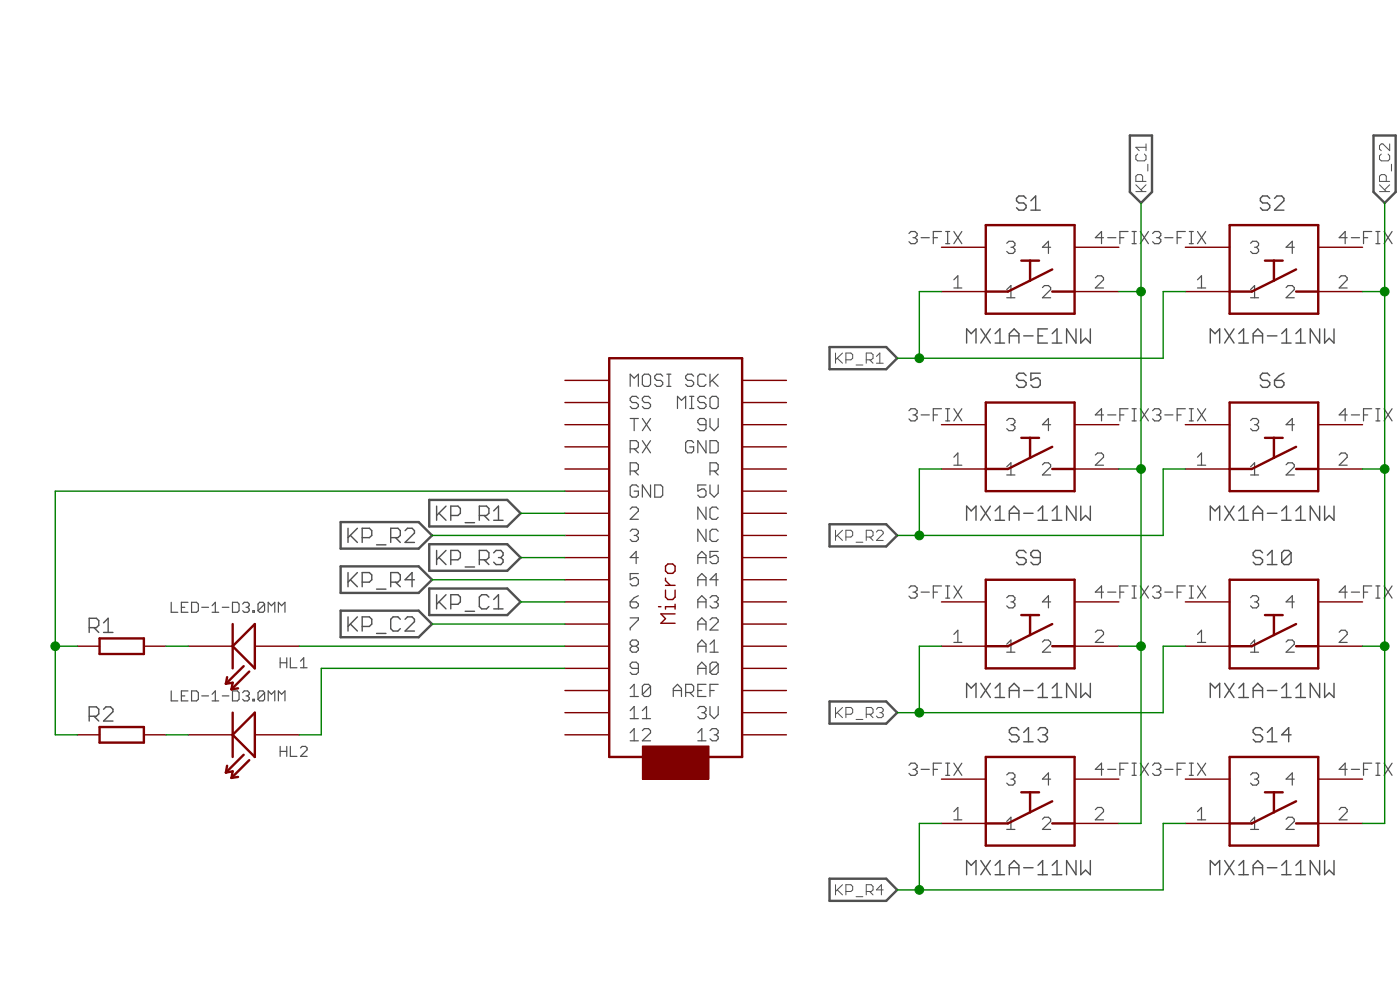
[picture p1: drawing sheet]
<?xml version="1.0" encoding="utf-8"?>
<!DOCTYPE eagle SYSTEM "eagle.dtd">
<eagle version="9.0.1">
<drawing>
<settings>
<setting alwaysvectorfont="yes"/>
<setting verticaltext="up"/>
</settings>
<grid distance="0.1" unitdist="inch" unit="inch" style="lines" multiple="1" display="no" altdistance="0.01" altunitdist="inch" altunit="inch"/>
<schematic xreflabel="%F%N/%S.%C%R" xrefpart="/%S.%C%R">
<libraries>
<library name="adafruit">
<symbols>
<symbol name="ARDUINOMICRO">
<pin name="12" x="-20.32" y="12.7" visible="pin" length="middle" rot="R270"/>
<pin name="11" x="-17.78" y="12.7" visible="pin" length="middle" rot="R270"/>
<pin name="10" x="-15.24" y="12.7" visible="pin" length="middle" rot="R270"/>
<pin name="9" x="-12.7" y="12.7" visible="pin" length="middle" rot="R270"/>
<pin name="8" x="-10.16" y="12.7" visible="pin" length="middle" rot="R270"/>
<pin name="7" x="-7.62" y="12.7" visible="pin" length="middle" rot="R270"/>
<pin name="6" x="-5.08" y="12.7" visible="pin" length="middle" rot="R270"/>
<pin name="5" x="-2.54" y="12.7" visible="pin" length="middle" rot="R270"/>
<pin name="4" x="0" y="12.7" visible="pin" length="middle" rot="R270"/>
<pin name="3" x="2.54" y="12.7" visible="pin" length="middle" rot="R270"/>
<pin name="2" x="5.08" y="12.7" visible="pin" length="middle" rot="R270"/>
<pin name="GND@1" x="7.62" y="12.7" visible="pin" length="middle" rot="R270"/>
<pin name="R@2" x="10.16" y="12.7" visible="pin" length="middle" rot="R270"/>
<pin name="RX" x="12.7" y="12.7" visible="pin" length="middle" rot="R270"/>
<pin name="TX" x="15.24" y="12.7" visible="pin" length="middle" rot="R270"/>
<pin name="SS" x="17.78" y="12.7" visible="pin" length="middle" rot="R270"/>
<pin name="MOSI" x="20.32" y="12.7" visible="pin" length="middle" rot="R270"/>
<pin name="SCK" x="20.32" y="-12.7" visible="pin" length="middle" rot="R90"/>
<pin name="MISO" x="17.78" y="-12.7" visible="pin" length="middle" rot="R90"/>
<pin name="9V" x="15.24" y="-12.7" visible="pin" length="middle" rot="R90"/>
<pin name="GND" x="12.7" y="-12.7" visible="pin" length="middle" rot="R90"/>
<pin name="R@1" x="10.16" y="-12.7" visible="pin" length="middle" rot="R90"/>
<pin name="5V" x="7.62" y="-12.7" visible="pin" length="middle" rot="R90"/>
<pin name="NC@1" x="5.08" y="-12.7" visible="pin" length="middle" rot="R90"/>
<pin name="NC@2" x="2.54" y="-12.7" visible="pin" length="middle" rot="R90"/>
<pin name="A5" x="0" y="-12.7" visible="pin" length="middle" rot="R90"/>
<pin name="A4" x="-2.54" y="-12.7" visible="pin" length="middle" rot="R90"/>
<pin name="A3" x="-5.08" y="-12.7" visible="pin" length="middle" rot="R90"/>
<pin name="A2" x="-7.62" y="-12.7" visible="pin" length="middle" rot="R90"/>
<pin name="A1" x="-10.16" y="-12.7" visible="pin" length="middle" rot="R90"/>
<pin name="A0" x="-12.7" y="-12.7" visible="pin" length="middle" rot="R90"/>
<pin name="AREF" x="-15.24" y="-12.7" visible="pin" length="middle" rot="R90"/>
<pin name="3V" x="-17.78" y="-12.7" visible="pin" length="middle" rot="R90"/>
<pin name="13" x="-20.32" y="-12.7" visible="pin" length="middle" rot="R90"/>
<wire x1="-22.86" y1="7.62" x2="22.86" y2="7.62" width="0.254" layer="94"/>
<wire x1="22.86" y1="7.62" x2="22.86" y2="-7.62" width="0.254" layer="94"/>
<wire x1="22.86" y1="-7.62" x2="-22.86" y2="-7.62" width="0.254" layer="94"/>
<wire x1="-22.86" y1="-7.62" x2="-22.86" y2="7.62" width="0.254" layer="94"/>
<rectangle x1="-25.4" y1="-3.81" x2="-21.59" y2="3.81" layer="94"/>
<text x="-7.62" y="0" size="1.778" layer="94">Micro</text>
</symbol>
</symbols>
<devicesets>
<deviceset name="ARDUINOMICRO">
<gates>
<gate name="G$1" symbol="ARDUINOMICRO" x="0" y="0"/>
</gates>
<devices>
<device name="" package="ARDUINOMICRO">
<connects>
<connect gate="G$1" pin="10" pad="P$3"/>
<connect gate="G$1" pin="11" pad="P$2"/>
<connect gate="G$1" pin="12" pad="P$1"/>
<connect gate="G$1" pin="13" pad="P$34"/>
<connect gate="G$1" pin="2" pad="P$11"/>
<connect gate="G$1" pin="3" pad="P$10"/>
<connect gate="G$1" pin="3V" pad="P$33"/>
<connect gate="G$1" pin="4" pad="P$9"/>
<connect gate="G$1" pin="5" pad="P$8"/>
<connect gate="G$1" pin="5V" pad="P$23"/>
<connect gate="G$1" pin="6" pad="P$7"/>
<connect gate="G$1" pin="7" pad="P$6"/>
<connect gate="G$1" pin="8" pad="P$5"/>
<connect gate="G$1" pin="9" pad="P$4"/>
<connect gate="G$1" pin="9V" pad="P$20"/>
<connect gate="G$1" pin="A0" pad="P$31"/>
<connect gate="G$1" pin="A1" pad="P$30"/>
<connect gate="G$1" pin="A2" pad="P$29"/>
<connect gate="G$1" pin="A3" pad="P$28"/>
<connect gate="G$1" pin="A4" pad="P$27"/>
<connect gate="G$1" pin="A5" pad="P$26"/>
<connect gate="G$1" pin="AREF" pad="P$32"/>
<connect gate="G$1" pin="GND" pad="P$12"/>
<connect gate="G$1" pin="GND@1" pad="P$21"/>
<connect gate="G$1" pin="MISO" pad="P$19"/>
<connect gate="G$1" pin="MOSI" pad="P$17"/>
<connect gate="G$1" pin="NC@1" pad="P$24"/>
<connect gate="G$1" pin="NC@2" pad="P$25"/>
<connect gate="G$1" pin="R@1" pad="P$13"/>
<connect gate="G$1" pin="R@2" pad="P$22"/>
<connect gate="G$1" pin="RX" pad="P$14"/>
<connect gate="G$1" pin="SCK" pad="P$18"/>
<connect gate="G$1" pin="SS" pad="P$16"/>
<connect gate="G$1" pin="TX" pad="P$15"/>
</connects>
<technologies>
<technology name=""/>
</technologies>
</device>
</devices>
</deviceset>
</devicesets>
</library>
<library name="SamacSys_Parts">
<symbols>
<symbol name="MX1A-11NW">
<wire x1="5.08" y1="2.54" x2="15.24" y2="2.54" width="0.254" layer="94"/>
<wire x1="15.24" y1="2.54" x2="15.24" y2="-5.08" width="0.254" layer="94"/>
<wire x1="15.24" y1="-5.08" x2="15.24" y2="-7.62" width="0.254" layer="94"/>
<wire x1="15.24" y1="-7.62" x2="5.08" y2="-7.62" width="0.254" layer="94"/>
<wire x1="5.08" y1="-7.62" x2="5.08" y2="-5.08" width="0.254" layer="94"/>
<text x="10.16" y="5.08" size="1.778" layer="95" align="center">&gt;NAME</text>
<text x="10.16" y="-10.16" size="1.778" layer="96" align="center">&gt;VALUE</text>
<pin name="1" x="0" y="-5.08" length="middle" direction="in"/>
<pin name="2" x="20.32" y="-5.08" length="middle" direction="in" rot="R180"/>
<pin name="3" x="0" y="0" length="middle" direction="in"/>
<pin name="4" x="20.32" y="0" length="middle" direction="in" rot="R180"/>
<wire x1="5.08" y1="-5.08" x2="5.08" y2="2.54" width="0.254" layer="94"/>
<wire x1="5.08" y1="-5.08" x2="7.62" y2="-5.08" width="0.254" layer="94"/>
<wire x1="7.62" y1="-5.08" x2="10.16" y2="-3.81" width="0.254" layer="94"/>
<wire x1="10.16" y1="-3.81" x2="12.7" y2="-2.54" width="0.254" layer="94"/>
<wire x1="15.24" y1="-5.08" x2="12.7" y2="-5.08" width="0.254" layer="94"/>
<wire x1="10.16" y1="-3.81" x2="10.16" y2="-1.524" width="0.254" layer="94"/>
<wire x1="10.16" y1="-1.524" x2="9.144" y2="-1.524" width="0.254" layer="94"/>
<wire x1="10.16" y1="-1.524" x2="11.176" y2="-1.524" width="0.254" layer="94"/>
</symbol>
</symbols>
<devicesets>
<deviceset name="MX1A-11NW" prefix="S">
<gates>
<gate name="G$1" symbol="MX1A-11NW" x="0" y="0"/>
</gates>
<devices>
<device name="" package="MX1A-11NW_1">
<connects>
<connect gate="G$1" pin="1" pad="1"/>
<connect gate="G$1" pin="2" pad="2"/>
<connect gate="G$1" pin="3" pad="3-FIX"/>
<connect gate="G$1" pin="4" pad="4-FIX"/>
</connects>
<technologies>
<technology name="">
<attribute name="3D_PACKAGE" value="" constant="no"/>
<attribute name="DESCRIPTION" value="CHERRY AMERICAS - MX1A-11NW - SWITCH, TACTILE, SPST-NO, 0.01A, THT" constant="no"/>
<attribute name="HEIGHT" value="mm" constant="no"/>
<attribute name="MANUFACTURER_NAME" value="CHERRY AMERICAS" constant="no"/>
<attribute name="MANUFACTURER_PART_NUMBER" value="MX1A-11NW" constant="no"/>
</technology>
</technologies>
</device>
</devices>
</deviceset>
</devicesets>
</library>
<library name="Skelet">
<symbols>
<symbol name="LED-1">
<wire x1="0" y1="-2.54" x2="0" y2="2.54" width="0.254" layer="94"/>
<wire x1="2.54" y1="0" x2="0" y2="-2.54" width="0.254" layer="94"/>
<wire x1="2.54" y1="2.54" x2="2.54" y2="0" width="0.254" layer="94"/>
<wire x1="2.54" y1="0" x2="2.54" y2="-2.54" width="0.254" layer="94"/>
<wire x1="0.635" y1="2.921" x2="2.667" y2="4.953" width="0.254" layer="94"/>
<wire x1="2.667" y1="4.953" x2="1.905" y2="4.826" width="0.254" layer="94"/>
<wire x1="2.667" y1="4.953" x2="2.54" y2="4.191" width="0.254" layer="94"/>
<wire x1="1.27" y1="2.286" x2="3.302" y2="4.318" width="0.254" layer="94"/>
<wire x1="3.302" y1="4.318" x2="2.54" y2="4.191" width="0.254" layer="94"/>
<wire x1="3.302" y1="4.318" x2="3.175" y2="3.556" width="0.254" layer="94"/>
<text x="-6.35" y="1.27" size="1.27" layer="95" ratio="10">&gt;NAME</text>
<text x="-3.81" y="-5.08" size="1.27" layer="96" ratio="10">&gt;VALUE</text>
<pin name="+" x="-5.08" y="0" visible="off" length="middle" direction="pas"/>
<pin name="-" x="7.62" y="0" visible="off" length="middle" direction="pas" rot="R180"/>
<wire x1="0" y1="2.54" x2="2.54" y2="0" width="0.254" layer="94"/>
</symbol>
</symbols>
<devicesets>
<deviceset name="LED-1" prefix="HL">
<gates>
<gate name="G$1" symbol="LED-1" x="0" y="0"/>
</gates>
<devices>
<device name="-1206" package="LED-1206">
<connects>
<connect gate="G$1" pin="+" pad="+"/>
<connect gate="G$1" pin="-" pad="-"/>
</connects>
<technologies>
<technology name=""/>
</technologies>
</device>
<device name="-D3.0MM" package="LED2-2.54-D3.0MM">
<connects>
<connect gate="G$1" pin="+" pad="+"/>
<connect gate="G$1" pin="-" pad="-"/>
</connects>
<technologies>
<technology name=""/>
</technologies>
</device>
<device name="-D5.0MM" package="LED2-2.54-D5.0MM">
<connects>
<connect gate="G$1" pin="+" pad="+"/>
<connect gate="G$1" pin="-" pad="-"/>
</connects>
<technologies>
<technology name=""/>
</technologies>
</device>
<device name="-SMD-3010-90" package="LED-SMD3010-90">
<connects>
<connect gate="G$1" pin="+" pad="+"/>
<connect gate="G$1" pin="-" pad="-"/>
</connects>
<technologies>
<technology name=""/>
</technologies>
</device>
</devices>
</deviceset>
</devicesets>
</library>
<library name="rcl">
<symbols>
<symbol name="R-EU">
<wire x1="-2.54" y1="-0.889" x2="2.54" y2="-0.889" width="0.254" layer="94"/>
<wire x1="2.54" y1="0.889" x2="-2.54" y2="0.889" width="0.254" layer="94"/>
<wire x1="2.54" y1="-0.889" x2="2.54" y2="0.889" width="0.254" layer="94"/>
<wire x1="-2.54" y1="-0.889" x2="-2.54" y2="0.889" width="0.254" layer="94"/>
<text x="-3.81" y="1.4986" size="1.778" layer="95">&gt;NAME</text>
<text x="-3.81" y="-3.302" size="1.778" layer="96">&gt;VALUE</text>
<pin name="2" x="5.08" y="0" visible="off" length="short" direction="pas" swaplevel="1" rot="R180"/>
<pin name="1" x="-5.08" y="0" visible="off" length="short" direction="pas" swaplevel="1"/>
</symbol>
</symbols>
<devicesets>
<deviceset name="R-EU_" prefix="R" uservalue="yes">
<gates>
<gate name="G$1" symbol="R-EU" x="0" y="0"/>
</gates>
<devices>
<device name="R0402" package="R0402">
<connects>
<connect gate="G$1" pin="1" pad="1"/>
<connect gate="G$1" pin="2" pad="2"/>
</connects>
<technologies>
<technology name=""/>
</technologies>
</device>
<device name="R0603" package="R0603">
<connects>
<connect gate="G$1" pin="1" pad="1"/>
<connect gate="G$1" pin="2" pad="2"/>
</connects>
<technologies>
<technology name=""/>
</technologies>
</device>
<device name="R0805" package="R0805">
<connects>
<connect gate="G$1" pin="1" pad="1"/>
<connect gate="G$1" pin="2" pad="2"/>
</connects>
<technologies>
<technology name=""/>
</technologies>
</device>
<device name="R0805W" package="R0805W">
<connects>
<connect gate="G$1" pin="1" pad="1"/>
<connect gate="G$1" pin="2" pad="2"/>
</connects>
<technologies>
<technology name=""/>
</technologies>
</device>
<device name="R1206" package="R1206">
<connects>
<connect gate="G$1" pin="1" pad="1"/>
<connect gate="G$1" pin="2" pad="2"/>
</connects>
<technologies>
<technology name=""/>
</technologies>
</device>
<device name="R1206W" package="R1206W">
<connects>
<connect gate="G$1" pin="1" pad="1"/>
<connect gate="G$1" pin="2" pad="2"/>
</connects>
<technologies>
<technology name=""/>
</technologies>
</device>
<device name="R1210" package="R1210">
<connects>
<connect gate="G$1" pin="1" pad="1"/>
<connect gate="G$1" pin="2" pad="2"/>
</connects>
<technologies>
<technology name=""/>
</technologies>
</device>
<device name="R1210W" package="R1210W">
<connects>
<connect gate="G$1" pin="1" pad="1"/>
<connect gate="G$1" pin="2" pad="2"/>
</connects>
<technologies>
<technology name=""/>
</technologies>
</device>
<device name="R2010" package="R2010">
<connects>
<connect gate="G$1" pin="1" pad="1"/>
<connect gate="G$1" pin="2" pad="2"/>
</connects>
<technologies>
<technology name=""/>
</technologies>
</device>
<device name="R2010W" package="R2010W">
<connects>
<connect gate="G$1" pin="1" pad="1"/>
<connect gate="G$1" pin="2" pad="2"/>
</connects>
<technologies>
<technology name=""/>
</technologies>
</device>
<device name="R2012" package="R2012">
<connects>
<connect gate="G$1" pin="1" pad="1"/>
<connect gate="G$1" pin="2" pad="2"/>
</connects>
<technologies>
<technology name=""/>
</technologies>
</device>
<device name="R2012W" package="R2012W">
<connects>
<connect gate="G$1" pin="1" pad="1"/>
<connect gate="G$1" pin="2" pad="2"/>
</connects>
<technologies>
<technology name=""/>
</technologies>
</device>
<device name="R2512" package="R2512">
<connects>
<connect gate="G$1" pin="1" pad="1"/>
<connect gate="G$1" pin="2" pad="2"/>
</connects>
<technologies>
<technology name=""/>
</technologies>
</device>
<device name="R2512W" package="R2512W">
<connects>
<connect gate="G$1" pin="1" pad="1"/>
<connect gate="G$1" pin="2" pad="2"/>
</connects>
<technologies>
<technology name=""/>
</technologies>
</device>
<device name="R3216" package="R3216">
<connects>
<connect gate="G$1" pin="1" pad="1"/>
<connect gate="G$1" pin="2" pad="2"/>
</connects>
<technologies>
<technology name=""/>
</technologies>
</device>
<device name="R3216W" package="R3216W">
<connects>
<connect gate="G$1" pin="1" pad="1"/>
<connect gate="G$1" pin="2" pad="2"/>
</connects>
<technologies>
<technology name=""/>
</technologies>
</device>
<device name="R3225" package="R3225">
<connects>
<connect gate="G$1" pin="1" pad="1"/>
<connect gate="G$1" pin="2" pad="2"/>
</connects>
<technologies>
<technology name=""/>
</technologies>
</device>
<device name="R3225W" package="R3225W">
<connects>
<connect gate="G$1" pin="1" pad="1"/>
<connect gate="G$1" pin="2" pad="2"/>
</connects>
<technologies>
<technology name=""/>
</technologies>
</device>
<device name="R5025" package="R5025">
<connects>
<connect gate="G$1" pin="1" pad="1"/>
<connect gate="G$1" pin="2" pad="2"/>
</connects>
<technologies>
<technology name=""/>
</technologies>
</device>
<device name="R5025W" package="R5025W">
<connects>
<connect gate="G$1" pin="1" pad="1"/>
<connect gate="G$1" pin="2" pad="2"/>
</connects>
<technologies>
<technology name=""/>
</technologies>
</device>
<device name="R6332" package="R6332">
<connects>
<connect gate="G$1" pin="1" pad="1"/>
<connect gate="G$1" pin="2" pad="2"/>
</connects>
<technologies>
<technology name=""/>
</technologies>
</device>
<device name="R6332W" package="R6332W">
<connects>
<connect gate="G$1" pin="1" pad="1"/>
<connect gate="G$1" pin="2" pad="2"/>
</connects>
<technologies>
<technology name=""/>
</technologies>
</device>
<device name="M0805" package="M0805">
<connects>
<connect gate="G$1" pin="1" pad="1"/>
<connect gate="G$1" pin="2" pad="2"/>
</connects>
<technologies>
<technology name=""/>
</technologies>
</device>
<device name="M1206" package="M1206">
<connects>
<connect gate="G$1" pin="1" pad="1"/>
<connect gate="G$1" pin="2" pad="2"/>
</connects>
<technologies>
<technology name=""/>
</technologies>
</device>
<device name="M1406" package="M1406">
<connects>
<connect gate="G$1" pin="1" pad="1"/>
<connect gate="G$1" pin="2" pad="2"/>
</connects>
<technologies>
<technology name=""/>
</technologies>
</device>
<device name="M2012" package="M2012">
<connects>
<connect gate="G$1" pin="1" pad="1"/>
<connect gate="G$1" pin="2" pad="2"/>
</connects>
<technologies>
<technology name=""/>
</technologies>
</device>
<device name="M2309" package="M2309">
<connects>
<connect gate="G$1" pin="1" pad="1"/>
<connect gate="G$1" pin="2" pad="2"/>
</connects>
<technologies>
<technology name=""/>
</technologies>
</device>
<device name="M3216" package="M3216">
<connects>
<connect gate="G$1" pin="1" pad="1"/>
<connect gate="G$1" pin="2" pad="2"/>
</connects>
<technologies>
<technology name=""/>
</technologies>
</device>
<device name="M3516" package="M3516">
<connects>
<connect gate="G$1" pin="1" pad="1"/>
<connect gate="G$1" pin="2" pad="2"/>
</connects>
<technologies>
<technology name=""/>
</technologies>
</device>
<device name="M5923" package="M5923">
<connects>
<connect gate="G$1" pin="1" pad="1"/>
<connect gate="G$1" pin="2" pad="2"/>
</connects>
<technologies>
<technology name=""/>
</technologies>
</device>
<device name="0204/5" package="0204/5">
<connects>
<connect gate="G$1" pin="1" pad="1"/>
<connect gate="G$1" pin="2" pad="2"/>
</connects>
<technologies>
<technology name=""/>
</technologies>
</device>
<device name="0204/7" package="0204/7">
<connects>
<connect gate="G$1" pin="1" pad="1"/>
<connect gate="G$1" pin="2" pad="2"/>
</connects>
<technologies>
<technology name=""/>
</technologies>
</device>
<device name="0204/2V" package="0204V">
<connects>
<connect gate="G$1" pin="1" pad="1"/>
<connect gate="G$1" pin="2" pad="2"/>
</connects>
<technologies>
<technology name=""/>
</technologies>
</device>
<device name="0207/10" package="0207/10">
<connects>
<connect gate="G$1" pin="1" pad="1"/>
<connect gate="G$1" pin="2" pad="2"/>
</connects>
<technologies>
<technology name=""/>
</technologies>
</device>
<device name="0207/12" package="0207/12">
<connects>
<connect gate="G$1" pin="1" pad="1"/>
<connect gate="G$1" pin="2" pad="2"/>
</connects>
<technologies>
<technology name=""/>
</technologies>
</device>
<device name="0207/15" package="0207/15">
<connects>
<connect gate="G$1" pin="1" pad="1"/>
<connect gate="G$1" pin="2" pad="2"/>
</connects>
<technologies>
<technology name=""/>
</technologies>
</device>
<device name="0207/2V" package="0207/2V">
<connects>
<connect gate="G$1" pin="1" pad="1"/>
<connect gate="G$1" pin="2" pad="2"/>
</connects>
<technologies>
<technology name=""/>
</technologies>
</device>
<device name="0207/5V" package="0207/5V">
<connects>
<connect gate="G$1" pin="1" pad="1"/>
<connect gate="G$1" pin="2" pad="2"/>
</connects>
<technologies>
<technology name=""/>
</technologies>
</device>
<device name="0207/7" package="0207/7">
<connects>
<connect gate="G$1" pin="1" pad="1"/>
<connect gate="G$1" pin="2" pad="2"/>
</connects>
<technologies>
<technology name=""/>
</technologies>
</device>
<device name="0309/10" package="0309/10">
<connects>
<connect gate="G$1" pin="1" pad="1"/>
<connect gate="G$1" pin="2" pad="2"/>
</connects>
<technologies>
<technology name=""/>
</technologies>
</device>
<device name="0309/12" package="0309/12">
<connects>
<connect gate="G$1" pin="1" pad="1"/>
<connect gate="G$1" pin="2" pad="2"/>
</connects>
<technologies>
<technology name=""/>
</technologies>
</device>
<device name="0309/V" package="0309V">
<connects>
<connect gate="G$1" pin="1" pad="1"/>
<connect gate="G$1" pin="2" pad="2"/>
</connects>
<technologies>
<technology name=""/>
</technologies>
</device>
<device name="0411/12" package="0411/12">
<connects>
<connect gate="G$1" pin="1" pad="1"/>
<connect gate="G$1" pin="2" pad="2"/>
</connects>
<technologies>
<technology name=""/>
</technologies>
</device>
<device name="0411/15" package="0411/15">
<connects>
<connect gate="G$1" pin="1" pad="1"/>
<connect gate="G$1" pin="2" pad="2"/>
</connects>
<technologies>
<technology name=""/>
</technologies>
</device>
<device name="0411/3V" package="0411V">
<connects>
<connect gate="G$1" pin="1" pad="1"/>
<connect gate="G$1" pin="2" pad="2"/>
</connects>
<technologies>
<technology name=""/>
</technologies>
</device>
<device name="0414/15" package="0414/15">
<connects>
<connect gate="G$1" pin="1" pad="1"/>
<connect gate="G$1" pin="2" pad="2"/>
</connects>
<technologies>
<technology name=""/>
</technologies>
</device>
<device name="0414/5V" package="0414V">
<connects>
<connect gate="G$1" pin="1" pad="1"/>
<connect gate="G$1" pin="2" pad="2"/>
</connects>
<technologies>
<technology name=""/>
</technologies>
</device>
<device name="0617/17" package="0617/17">
<connects>
<connect gate="G$1" pin="1" pad="1"/>
<connect gate="G$1" pin="2" pad="2"/>
</connects>
<technologies>
<technology name=""/>
</technologies>
</device>
<device name="0617/22" package="0617/22">
<connects>
<connect gate="G$1" pin="1" pad="1"/>
<connect gate="G$1" pin="2" pad="2"/>
</connects>
<technologies>
<technology name=""/>
</technologies>
</device>
<device name="0617/5V" package="0617V">
<connects>
<connect gate="G$1" pin="1" pad="1"/>
<connect gate="G$1" pin="2" pad="2"/>
</connects>
<technologies>
<technology name=""/>
</technologies>
</device>
<device name="0922/22" package="0922/22">
<connects>
<connect gate="G$1" pin="1" pad="1"/>
<connect gate="G$1" pin="2" pad="2"/>
</connects>
<technologies>
<technology name=""/>
</technologies>
</device>
<device name="0613/5V" package="P0613V">
<connects>
<connect gate="G$1" pin="1" pad="1"/>
<connect gate="G$1" pin="2" pad="2"/>
</connects>
<technologies>
<technology name=""/>
</technologies>
</device>
<device name="0613/15" package="P0613/15">
<connects>
<connect gate="G$1" pin="1" pad="1"/>
<connect gate="G$1" pin="2" pad="2"/>
</connects>
<technologies>
<technology name=""/>
</technologies>
</device>
<device name="0817/22" package="P0817/22">
<connects>
<connect gate="G$1" pin="1" pad="1"/>
<connect gate="G$1" pin="2" pad="2"/>
</connects>
<technologies>
<technology name=""/>
</technologies>
</device>
<device name="0817/7V" package="P0817V">
<connects>
<connect gate="G$1" pin="1" pad="1"/>
<connect gate="G$1" pin="2" pad="2"/>
</connects>
<technologies>
<technology name=""/>
</technologies>
</device>
<device name="V234/12" package="V234/12">
<connects>
<connect gate="G$1" pin="1" pad="1"/>
<connect gate="G$1" pin="2" pad="2"/>
</connects>
<technologies>
<technology name=""/>
</technologies>
</device>
<device name="V235/17" package="V235/17">
<connects>
<connect gate="G$1" pin="1" pad="1"/>
<connect gate="G$1" pin="2" pad="2"/>
</connects>
<technologies>
<technology name=""/>
</technologies>
</device>
<device name="V526-0" package="V526-0">
<connects>
<connect gate="G$1" pin="1" pad="1"/>
<connect gate="G$1" pin="2" pad="2"/>
</connects>
<technologies>
<technology name=""/>
</technologies>
</device>
<device name="MELF0102R" package="MINI_MELF-0102R">
<connects>
<connect gate="G$1" pin="1" pad="1"/>
<connect gate="G$1" pin="2" pad="2"/>
</connects>
<technologies>
<technology name=""/>
</technologies>
</device>
<device name="MELF0102W" package="MINI_MELF-0102W">
<connects>
<connect gate="G$1" pin="1" pad="1"/>
<connect gate="G$1" pin="2" pad="2"/>
</connects>
<technologies>
<technology name=""/>
</technologies>
</device>
<device name="MELF0204R" package="MINI_MELF-0204R">
<connects>
<connect gate="G$1" pin="1" pad="1"/>
<connect gate="G$1" pin="2" pad="2"/>
</connects>
<technologies>
<technology name=""/>
</technologies>
</device>
<device name="MELF0204W" package="MINI_MELF-0204W">
<connects>
<connect gate="G$1" pin="1" pad="1"/>
<connect gate="G$1" pin="2" pad="2"/>
</connects>
<technologies>
<technology name=""/>
</technologies>
</device>
<device name="MELF0207R" package="MINI_MELF-0207R">
<connects>
<connect gate="G$1" pin="1" pad="1"/>
<connect gate="G$1" pin="2" pad="2"/>
</connects>
<technologies>
<technology name=""/>
</technologies>
</device>
<device name="MELF0207W" package="MINI_MELF-0207W">
<connects>
<connect gate="G$1" pin="1" pad="1"/>
<connect gate="G$1" pin="2" pad="2"/>
</connects>
<technologies>
<technology name=""/>
</technologies>
</device>
<device name="0922V" package="0922V">
<connects>
<connect gate="G$1" pin="1" pad="1"/>
<connect gate="G$1" pin="2" pad="2"/>
</connects>
<technologies>
<technology name=""/>
</technologies>
</device>
<device name="RDH/15" package="RDH/15">
<connects>
<connect gate="G$1" pin="1" pad="1"/>
<connect gate="G$1" pin="2" pad="2"/>
</connects>
<technologies>
<technology name=""/>
</technologies>
</device>
<device name="MELF0102AX" package="MINI_MELF-0102AX">
<connects>
<connect gate="G$1" pin="1" pad="1"/>
<connect gate="G$1" pin="2" pad="2"/>
</connects>
<technologies>
<technology name=""/>
</technologies>
</device>
<device name="R0201" package="R0201">
<connects>
<connect gate="G$1" pin="1" pad="1"/>
<connect gate="G$1" pin="2" pad="2"/>
</connects>
<technologies>
<technology name=""/>
</technologies>
</device>
<device name="VTA52" package="VTA52">
<connects>
<connect gate="G$1" pin="1" pad="1"/>
<connect gate="G$1" pin="2" pad="2"/>
</connects>
<technologies>
<technology name=""/>
</technologies>
</device>
<device name="VTA53" package="VTA53">
<connects>
<connect gate="G$1" pin="1" pad="1"/>
<connect gate="G$1" pin="2" pad="2"/>
</connects>
<technologies>
<technology name=""/>
</technologies>
</device>
<device name="VTA54" package="VTA54">
<connects>
<connect gate="G$1" pin="1" pad="1"/>
<connect gate="G$1" pin="2" pad="2"/>
</connects>
<technologies>
<technology name=""/>
</technologies>
</device>
<device name="VTA55" package="VTA55">
<connects>
<connect gate="G$1" pin="1" pad="1"/>
<connect gate="G$1" pin="2" pad="2"/>
</connects>
<technologies>
<technology name=""/>
</technologies>
</device>
<device name="VTA56" package="VTA56">
<connects>
<connect gate="G$1" pin="1" pad="1"/>
<connect gate="G$1" pin="2" pad="2"/>
</connects>
<technologies>
<technology name=""/>
</technologies>
</device>
<device name="VMTA55" package="VMTA55">
<connects>
<connect gate="G$1" pin="1" pad="1"/>
<connect gate="G$1" pin="2" pad="2"/>
</connects>
<technologies>
<technology name=""/>
</technologies>
</device>
<device name="VMTB60" package="VMTB60">
<connects>
<connect gate="G$1" pin="1" pad="1"/>
<connect gate="G$1" pin="2" pad="2"/>
</connects>
<technologies>
<technology name=""/>
</technologies>
</device>
<device name="R4527" package="R4527">
<connects>
<connect gate="G$1" pin="1" pad="1"/>
<connect gate="G$1" pin="2" pad="2"/>
</connects>
<technologies>
<technology name=""/>
</technologies>
</device>
<device name="WSC0001" package="WSC0001">
<connects>
<connect gate="G$1" pin="1" pad="1"/>
<connect gate="G$1" pin="2" pad="2"/>
</connects>
<technologies>
<technology name=""/>
</technologies>
</device>
<device name="WSC0002" package="WSC0002">
<connects>
<connect gate="G$1" pin="1" pad="1"/>
<connect gate="G$1" pin="2" pad="2"/>
</connects>
<technologies>
<technology name=""/>
</technologies>
</device>
<device name="WSC01/2" package="WSC01/2">
<connects>
<connect gate="G$1" pin="1" pad="1"/>
<connect gate="G$1" pin="2" pad="2"/>
</connects>
<technologies>
<technology name=""/>
</technologies>
</device>
<device name="WSC2515" package="WSC2515">
<connects>
<connect gate="G$1" pin="1" pad="1"/>
<connect gate="G$1" pin="2" pad="2"/>
</connects>
<technologies>
<technology name=""/>
</technologies>
</device>
<device name="WSC4527" package="WSC4527">
<connects>
<connect gate="G$1" pin="1" pad="1"/>
<connect gate="G$1" pin="2" pad="2"/>
</connects>
<technologies>
<technology name=""/>
</technologies>
</device>
<device name="WSC6927" package="WSC6927">
<connects>
<connect gate="G$1" pin="1" pad="1"/>
<connect gate="G$1" pin="2" pad="2"/>
</connects>
<technologies>
<technology name=""/>
</technologies>
</device>
<device name="R1218" package="R1218">
<connects>
<connect gate="G$1" pin="1" pad="1"/>
<connect gate="G$1" pin="2" pad="2"/>
</connects>
<technologies>
<technology name=""/>
</technologies>
</device>
<device name="1812X7R" package="1812X7R">
<connects>
<connect gate="G$1" pin="1" pad="1"/>
<connect gate="G$1" pin="2" pad="2"/>
</connects>
<technologies>
<technology name=""/>
</technologies>
</device>
<device name="PRL1632" package="PRL1632">
<connects>
<connect gate="G$1" pin="1" pad="1"/>
<connect gate="G$1" pin="2" pad="2"/>
</connects>
<technologies>
<technology name=""/>
</technologies>
</device>
<device name="01005" package="R01005">
<connects>
<connect gate="G$1" pin="1" pad="1"/>
<connect gate="G$1" pin="2" pad="2"/>
</connects>
<technologies>
<technology name=""/>
</technologies>
</device>
</devices>
</deviceset>
</devicesets>
</library>
</libraries>
<attributes>
</attributes>
<variantdefs>
</variantdefs>
<classes>
<class number="0" name="default" width="0" drill="0">
</class>
</classes>
<parts>
<part name="U$2" library="adafruit" deviceset="ARDUINOMICRO" device=""/>
<part name="S1" library="SamacSys_Parts" deviceset="MX1A-11NW" device="" value="MX1A-E1NW"/>
<part name="S2" library="SamacSys_Parts" deviceset="MX1A-11NW" device=""/>
<part name="S5" library="SamacSys_Parts" deviceset="MX1A-11NW" device=""/>
<part name="S6" library="SamacSys_Parts" deviceset="MX1A-11NW" device=""/>
<part name="S9" library="SamacSys_Parts" deviceset="MX1A-11NW" device=""/>
<part name="S10" library="SamacSys_Parts" deviceset="MX1A-11NW" device=""/>
<part name="S13" library="SamacSys_Parts" deviceset="MX1A-11NW" device=""/>
<part name="S14" library="SamacSys_Parts" deviceset="MX1A-11NW" device=""/>
<part name="HL1" library="Skelet" deviceset="LED-1" device="-D3.0MM"/>
<part name="HL2" library="Skelet" deviceset="LED-1" device="-D3.0MM"/>
<part name="R1" library="rcl" deviceset="R-EU_" device="VTA52"/>
<part name="R2" library="rcl" deviceset="R-EU_" device="VTA52"/>
</parts>
<sheets>
<sheet>
<plain>
</plain>
<instances>
<instance part="U$2" gate="G$1" x="5.08" y="55.88" rot="R90"/>
<instance part="S1" gate="G$1" x="35.56" y="91.44"/>
<instance part="S2" gate="G$1" x="63.5" y="91.44"/>
<instance part="S5" gate="G$1" x="35.56" y="71.12"/>
<instance part="S6" gate="G$1" x="63.5" y="71.12"/>
<instance part="S9" gate="G$1" x="35.56" y="50.8"/>
<instance part="S10" gate="G$1" x="63.5" y="50.8"/>
<instance part="S13" gate="G$1" x="35.56" y="30.48"/>
<instance part="S14" gate="G$1" x="63.5" y="30.48"/>
<instance part="HL1" gate="G$1" x="-43.18" y="45.72" rot="R180"/>
<instance part="HL2" gate="G$1" x="-43.18" y="35.56" rot="R180"/>
<instance part="R1" gate="G$1" x="-58.42" y="45.72"/>
<instance part="R2" gate="G$1" x="-58.42" y="35.56"/>
</instances>
<busses>
</busses>
<nets>
<net name="KP_R1" class="0">
<segment>
<wire x1="33.02" y1="78.74" x2="60.96" y2="78.74" width="0.1524" layer="91"/>
<pinref part="S2" gate="G$1" pin="1"/>
<wire x1="63.5" y1="86.36" x2="60.96" y2="86.36" width="0.1524" layer="91"/>
<wire x1="60.96" y1="86.36" x2="60.96" y2="78.74" width="0.1524" layer="91"/>
<pinref part="S1" gate="G$1" pin="1"/>
<wire x1="35.56" y1="86.36" x2="33.02" y2="86.36" width="0.1524" layer="91"/>
<wire x1="33.02" y1="86.36" x2="33.02" y2="78.74" width="0.1524" layer="91"/>
<wire x1="33.02" y1="78.74" x2="30.48" y2="78.74" width="0.1524" layer="91"/>
<junction x="33.02" y="78.74"/>
<label x="30.48" y="78.74" size="1.27" layer="95" rot="R180" xref="yes"/>
</segment>
<segment>
<pinref part="U$2" gate="G$1" pin="2"/>
<wire x1="-7.62" y1="60.96" x2="-12.7" y2="60.96" width="0.1524" layer="91"/>
<label x="-12.7" y="60.96" size="1.778" layer="95" rot="R180" xref="yes"/>
</segment>
</net>
<net name="KP_R2" class="0">
<segment>
<wire x1="30.48" y1="58.42" x2="33.02" y2="58.42" width="0.1524" layer="91"/>
<wire x1="33.02" y1="58.42" x2="60.96" y2="58.42" width="0.1524" layer="91"/>
<pinref part="S6" gate="G$1" pin="1"/>
<wire x1="63.5" y1="66.04" x2="60.96" y2="66.04" width="0.1524" layer="91"/>
<wire x1="60.96" y1="66.04" x2="60.96" y2="58.42" width="0.1524" layer="91"/>
<pinref part="S5" gate="G$1" pin="1"/>
<wire x1="35.56" y1="66.04" x2="33.02" y2="66.04" width="0.1524" layer="91"/>
<wire x1="33.02" y1="66.04" x2="33.02" y2="58.42" width="0.1524" layer="91"/>
<junction x="33.02" y="58.42"/>
<label x="30.48" y="58.42" size="1.27" layer="95" rot="R180" xref="yes"/>
</segment>
<segment>
<pinref part="U$2" gate="G$1" pin="3"/>
<wire x1="-7.62" y1="58.42" x2="-22.86" y2="58.42" width="0.1524" layer="91"/>
<label x="-22.86" y="58.42" size="1.778" layer="95" rot="R180" xref="yes"/>
</segment>
</net>
<net name="KP_R3" class="0">
<segment>
<wire x1="30.48" y1="38.1" x2="33.02" y2="38.1" width="0.1524" layer="91"/>
<pinref part="S9" gate="G$1" pin="1"/>
<wire x1="33.02" y1="38.1" x2="60.96" y2="38.1" width="0.1524" layer="91"/>
<wire x1="35.56" y1="45.72" x2="33.02" y2="45.72" width="0.1524" layer="91"/>
<wire x1="33.02" y1="45.72" x2="33.02" y2="38.1" width="0.1524" layer="91"/>
<junction x="33.02" y="38.1"/>
<pinref part="S10" gate="G$1" pin="1"/>
<wire x1="63.5" y1="45.72" x2="60.96" y2="45.72" width="0.1524" layer="91"/>
<wire x1="60.96" y1="45.72" x2="60.96" y2="38.1" width="0.1524" layer="91"/>
<label x="30.48" y="38.1" size="1.27" layer="95" rot="R180" xref="yes"/>
</segment>
<segment>
<pinref part="U$2" gate="G$1" pin="4"/>
<wire x1="-7.62" y1="55.88" x2="-12.7" y2="55.88" width="0.1524" layer="91"/>
<label x="-12.7" y="55.88" size="1.778" layer="95" rot="R180" xref="yes"/>
</segment>
</net>
<net name="KP_R4" class="0">
<segment>
<wire x1="30.48" y1="17.78" x2="33.02" y2="17.78" width="0.1524" layer="91"/>
<pinref part="S13" gate="G$1" pin="1"/>
<wire x1="33.02" y1="17.78" x2="60.96" y2="17.78" width="0.1524" layer="91"/>
<wire x1="35.56" y1="25.4" x2="33.02" y2="25.4" width="0.1524" layer="91"/>
<wire x1="33.02" y1="25.4" x2="33.02" y2="17.78" width="0.1524" layer="91"/>
<junction x="33.02" y="17.78"/>
<pinref part="S14" gate="G$1" pin="1"/>
<wire x1="63.5" y1="25.4" x2="60.96" y2="25.4" width="0.1524" layer="91"/>
<wire x1="60.96" y1="25.4" x2="60.96" y2="17.78" width="0.1524" layer="91"/>
<label x="30.48" y="17.78" size="1.27" layer="95" rot="R180" xref="yes"/>
</segment>
<segment>
<pinref part="U$2" gate="G$1" pin="5"/>
<wire x1="-7.62" y1="53.34" x2="-22.86" y2="53.34" width="0.1524" layer="91"/>
<label x="-22.86" y="53.34" size="1.778" layer="95" rot="R180" xref="yes"/>
</segment>
</net>
<net name="KP_C1" class="0">
<segment>
<wire x1="58.42" y1="96.52" x2="58.42" y2="86.36" width="0.1524" layer="91"/>
<pinref part="S13" gate="G$1" pin="2"/>
<wire x1="58.42" y1="86.36" x2="58.42" y2="66.04" width="0.1524" layer="91"/>
<wire x1="58.42" y1="66.04" x2="58.42" y2="45.72" width="0.1524" layer="91"/>
<wire x1="58.42" y1="45.72" x2="58.42" y2="25.4" width="0.1524" layer="91"/>
<wire x1="55.88" y1="25.4" x2="58.42" y2="25.4" width="0.1524" layer="91"/>
<pinref part="S9" gate="G$1" pin="2"/>
<wire x1="55.88" y1="45.72" x2="58.42" y2="45.72" width="0.1524" layer="91"/>
<junction x="58.42" y="45.72"/>
<pinref part="S5" gate="G$1" pin="2"/>
<wire x1="55.88" y1="66.04" x2="58.42" y2="66.04" width="0.1524" layer="91"/>
<junction x="58.42" y="66.04"/>
<pinref part="S1" gate="G$1" pin="2"/>
<wire x1="55.88" y1="86.36" x2="58.42" y2="86.36" width="0.1524" layer="91"/>
<junction x="58.42" y="86.36"/>
<label x="58.42" y="96.52" size="1.27" layer="95" rot="R90" xref="yes"/>
</segment>
<segment>
<pinref part="U$2" gate="G$1" pin="6"/>
<wire x1="-7.62" y1="50.8" x2="-12.7" y2="50.8" width="0.1524" layer="91"/>
<label x="-12.7" y="50.8" size="1.778" layer="95" rot="R180" xref="yes"/>
</segment>
</net>
<net name="KP_C2" class="0">
<segment>
<wire x1="86.36" y1="96.52" x2="86.36" y2="86.36" width="0.1524" layer="91"/>
<pinref part="S2" gate="G$1" pin="2"/>
<wire x1="86.36" y1="86.36" x2="86.36" y2="66.04" width="0.1524" layer="91"/>
<wire x1="86.36" y1="66.04" x2="86.36" y2="45.72" width="0.1524" layer="91"/>
<wire x1="86.36" y1="45.72" x2="86.36" y2="25.4" width="0.1524" layer="91"/>
<wire x1="83.82" y1="86.36" x2="86.36" y2="86.36" width="0.1524" layer="91"/>
<junction x="86.36" y="86.36"/>
<pinref part="S6" gate="G$1" pin="2"/>
<wire x1="83.82" y1="66.04" x2="86.36" y2="66.04" width="0.1524" layer="91"/>
<junction x="86.36" y="66.04"/>
<pinref part="S10" gate="G$1" pin="2"/>
<wire x1="83.82" y1="45.72" x2="86.36" y2="45.72" width="0.1524" layer="91"/>
<junction x="86.36" y="45.72"/>
<pinref part="S14" gate="G$1" pin="2"/>
<wire x1="83.82" y1="25.4" x2="86.36" y2="25.4" width="0.1524" layer="91"/>
<label x="86.36" y="96.52" size="1.27" layer="95" rot="R90" xref="yes"/>
</segment>
<segment>
<pinref part="U$2" gate="G$1" pin="7"/>
<wire x1="-7.62" y1="48.26" x2="-22.86" y2="48.26" width="0.1524" layer="91"/>
<label x="-22.86" y="48.26" size="1.778" layer="95" rot="R180" xref="yes"/>
</segment>
</net>
<net name="N$2" class="0">
<segment>
<pinref part="U$2" gate="G$1" pin="9"/>
<wire x1="-7.62" y1="43.18" x2="-35.56" y2="43.18" width="0.1524" layer="91"/>
<wire x1="-35.56" y1="43.18" x2="-35.56" y2="35.56" width="0.1524" layer="91"/>
<pinref part="HL2" gate="G$1" pin="+"/>
<wire x1="-38.1" y1="35.56" x2="-35.56" y2="35.56" width="0.1524" layer="91"/>
</segment>
</net>
<net name="N$5" class="0">
<segment>
<pinref part="R2" gate="G$1" pin="1"/>
<wire x1="-63.5" y1="35.56" x2="-66.04" y2="35.56" width="0.1524" layer="91"/>
<wire x1="-66.04" y1="35.56" x2="-66.04" y2="45.72" width="0.1524" layer="91"/>
<pinref part="R1" gate="G$1" pin="1"/>
<wire x1="-66.04" y1="45.72" x2="-63.5" y2="45.72" width="0.1524" layer="91"/>
<pinref part="U$2" gate="G$1" pin="GND@1"/>
<wire x1="-66.04" y1="45.72" x2="-66.04" y2="63.5" width="0.1524" layer="91"/>
<wire x1="-66.04" y1="63.5" x2="-7.62" y2="63.5" width="0.1524" layer="91"/>
<junction x="-66.04" y="45.72"/>
</segment>
</net>
<net name="N$1" class="0">
<segment>
<pinref part="R1" gate="G$1" pin="2"/>
<pinref part="HL1" gate="G$1" pin="-"/>
<wire x1="-50.8" y1="45.72" x2="-53.34" y2="45.72" width="0.1524" layer="91"/>
</segment>
</net>
<net name="N$3" class="0">
<segment>
<pinref part="R2" gate="G$1" pin="2"/>
<pinref part="HL2" gate="G$1" pin="-"/>
<wire x1="-50.8" y1="35.56" x2="-53.34" y2="35.56" width="0.1524" layer="91"/>
</segment>
</net>
<net name="N$4" class="0">
<segment>
<pinref part="HL1" gate="G$1" pin="+"/>
<pinref part="U$2" gate="G$1" pin="8"/>
<wire x1="-38.1" y1="45.72" x2="-7.62" y2="45.72" width="0.1524" layer="91"/>
</segment>
</net>
</nets>
</sheet>
</sheets>
</schematic>
</drawing>
</eagle>
